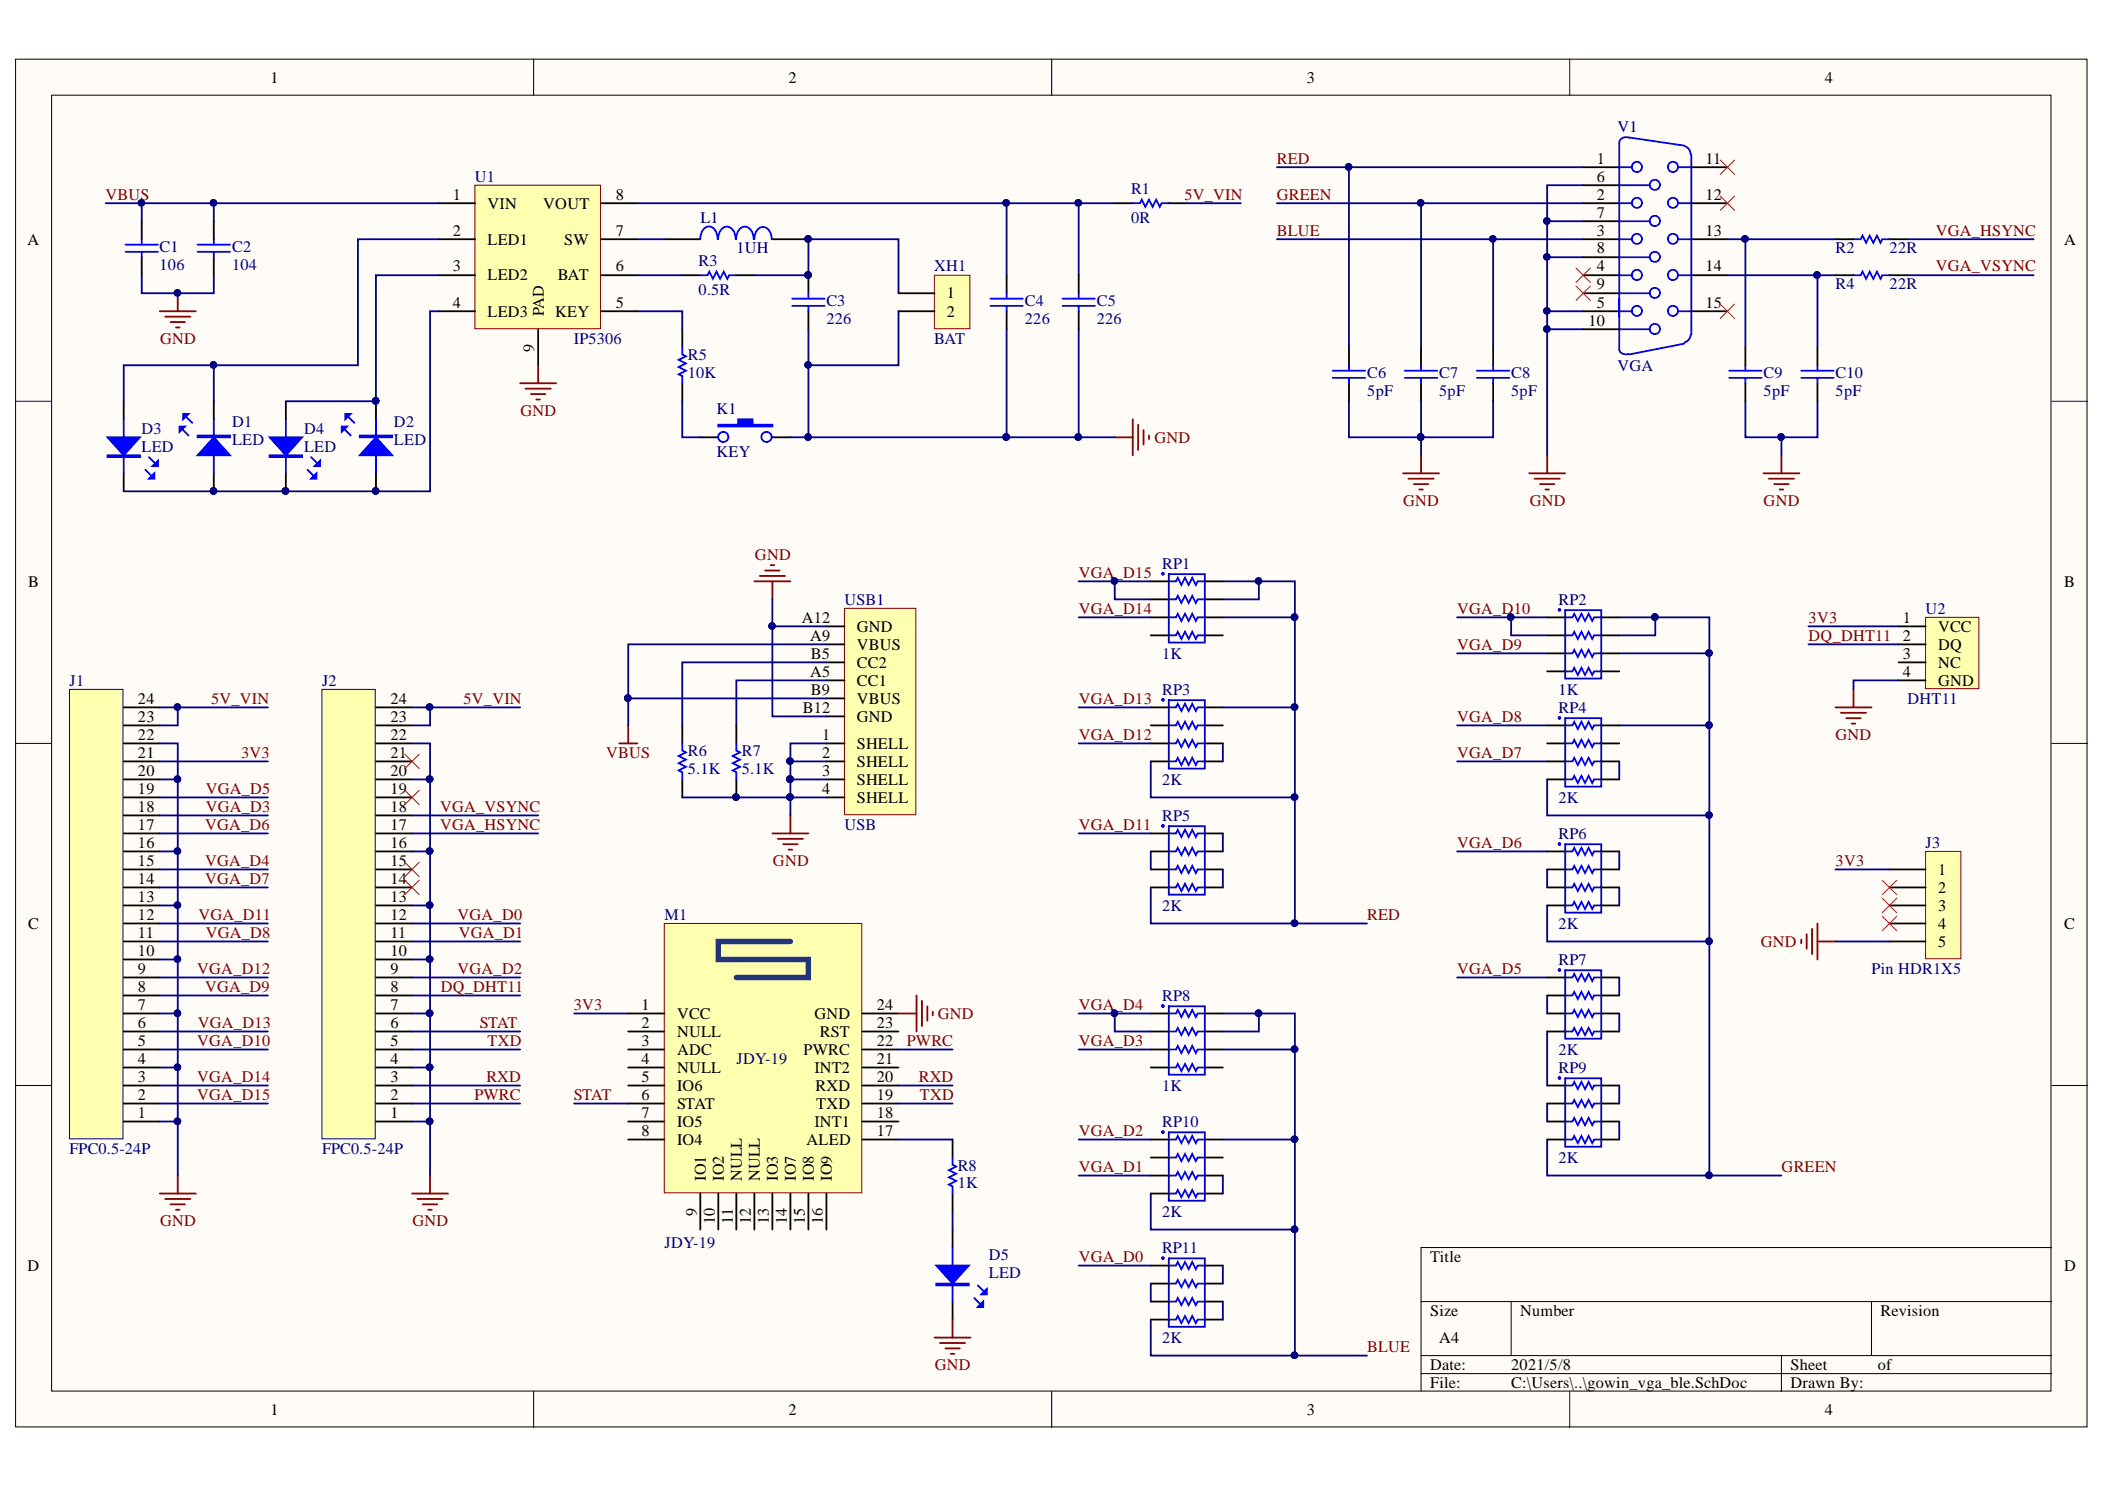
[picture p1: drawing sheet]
# Altium project gowin_vga_ble.PrjPCB
1 sheet, 45 parts. Net scope: global (net labels, ports and power ports of the same name join across sheets).
Board file: gowin_vga_ble.PcbDoc

## Sheet gowin_vga_ble.SchDoc
size A4

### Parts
C1  106  [0603C]
C2  104  [0603C]
C3  226  [0603C]
C4  226  [0603C]
C5  226  [0603C]
C6  5pF  [0603C]
C7  5pF  [0603C]
C8  5pF  [0603C]
C9  5pF  [0603C]
C10  5pF  [0603C]
D1  LED  [LED-0603G]
D2  LED  [LED-0603G]
D3  LED  [LED-0603G]
D4  LED  [LED-0603G]
D5  LED  [LED-0603B]
J1  FPC0.5-24P  [FPC0.5-24P]
J2  FPC0.5-24P  [FPC0.5-24P]
J3  Pin HDR1X5  [Pin HDR1X5/2.54mm-S]
K1  KEY  [SMD-3X6X4.3]
L1  1UH  [0630L]
M1  JDY-19  [JDY-19]
R1  0R  [0603R]
R2  22R  [0603R]
R3  0.5R  [0603R]
R4  22R  [0603R]
R5  10K  [0603R]
R6  5.1K  [0603R]
R7  5.1K  [0603R]
R8  1K  [0603R]
RP1  1K  [贴片排阻]
RP2  1K  [贴片排阻]
RP3  2K  [贴片排阻]
RP4  2K  [贴片排阻]
RP5  2K  [贴片排阻]
RP6  2K  [贴片排阻]
RP7  2K  [贴片排阻]
RP8  1K  [贴片排阻]
RP9  2K  [贴片排阻]
RP10  2K  [贴片排阻]
RP11  2K  [贴片排阻]
U1  IP5306  [SOP8-PAD]
U2  DHT11  [DHT11]
USB1  USB  [USB-C-6PIN]
V1  VGA  [VGA15/F/90]
XH1  BAT  [XH2/2.54mm/90]

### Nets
GND: C1.1 C2.1 C3.1 C4.1 C5.1 C6.1 C7.1 C8.1 C9.1 C10.1 D5.K J1.1 J1.4 J1.7 J1.10 J1.13 J1.16 J1.20 J1.22 J2.1 J2.4 J2.7 J2.10 J2.13 J2.16 J2.20 J2.22 J3.5 K1.3 M1.24(GND) R6.2 R7.2 U1.9(PAD) U2.4(GND) USB1.1(SHELL) USB1.2(SHELL) USB1.3(SHELL) USB1.4(SHELL) USB1.A12(GND) USB1.B12(GND) V1.5 V1.6 V1.7 V1.8 V1.10 XH1.2
VBUS: C1.2 C2.2 U1.1(VIN) USB1.A9(VBUS) USB1.B9(VBUS)
3V3: J1.21 J3.1 M1.1(VCC) U2.1(VCC)
5V_VIN: J1.23 J1.24 J2.23 J2.24 R1.2
BLUE: C8.2 RP8.6 RP8.7 RP8.8 RP10.4 RP10.8 RP11.4 V1.3
DQ_DHT11: J2.8 U2.2(DQ)
GREEN: C7.2 RP2.6 RP2.7 RP2.8 RP4.4 RP4.8 RP6.4 RP9.4 V1.2
PWRC: J2.2 M1.22(PWRC)
RED: C6.2 RP1.6 RP1.7 RP1.8 RP3.4 RP3.8 RP5.4 V1.1
RXD: J2.3 M1.20(RXD)
STAT: J2.6 M1.6(STAT)
TXD: J2.5 M1.19(TXD)
VGA_D0: J2.12 RP11.1
VGA_D1: J2.11 RP10.3
VGA_D2: J2.9 RP10.1
VGA_D3: J1.18 RP8.3
VGA_D4: J1.15 RP8.1 RP8.2
VGA_D5: J1.19 RP7.1
VGA_D6: J1.17 RP6.1
VGA_D7: J1.14 RP4.3
VGA_D8: J1.11 RP4.1
VGA_D9: J1.8 RP2.3
VGA_D10: J1.5 RP2.1 RP2.2
VGA_D11: J1.12 RP5.1
VGA_D12: J1.9 RP3.3
VGA_D13: J1.6 RP3.1
VGA_D14: J1.3 RP1.3
VGA_D15: J1.2 RP1.1 RP1.2
VGA_HSYNC: J2.17 R2.2
VGA_VSYNC: J2.18 R4.2
NetC3_2: C3.2 L1.2 R3.2 XH1.1
NetC4_2: C4.2 C5.2 R1.1 U1.8(VOUT)
NetC9_2: C9.2 R2.1 V1.13
NetC10_2: C10.2 R4.1 V1.14
NetD1_A: D1.A D2.A D3.K D4.K U1.4(LED3)
NetD1_K: D1.K D3.A U1.2(LED1)
NetD2_K: D2.K D4.A U1.3(LED2)
NetD5_A: D5.A R8.2
NetK1_1: K1.1 R5.1
NetL1_1: L1.1 U1.7(SW)
NetM1_17: M1.17(ALED) R8.1
NetR3_1: R3.1 U1.6(BAT)
NetR5_2: R5.2 U1.5(KEY)
NetR6_1: R6.1 USB1.B5(CC2)
NetR7_1: R7.1 USB1.A5(CC1)
NetRP3_5: RP3.5 RP3.6
NetRP4_5: RP4.5 RP4.6
NetRP5_2: RP5.2 RP5.3
NetRP5_5: RP5.5 RP5.6
NetRP5_7: RP5.7 RP5.8
NetRP6_2: RP6.2 RP6.3
NetRP6_5: RP6.5 RP6.6
NetRP6_7: RP6.7 RP6.8
NetRP7_2: RP7.2 RP7.3
NetRP7_4: RP7.4 RP9.1
NetRP7_5: RP7.5 RP7.6
NetRP7_7: RP7.7 RP7.8
NetRP9_2: RP9.2 RP9.3
NetRP9_5: RP9.5 RP9.6
NetRP9_7: RP9.7 RP9.8
NetRP10_5: RP10.5 RP10.6
NetRP11_2: RP11.2 RP11.3
NetRP11_5: RP11.5 RP11.6
NetRP11_7: RP11.7 RP11.8

Not connected (* = marked no-connect by the designer): J2 14* 15* 19* 21*; J3 2* 3* 4*; M1 2(NULL) 3(ADC) 4(NULL) 5(IO6) 7(IO5) 8(IO4) 9(IO1) 10(IO2) 11(NULL) 12(NULL) 13(IO3) 14(IO7) 15(IO8) 16(IO9) 18(INT1) 21(INT2) 23(RST); RP1 4(1) 5(2); RP2 4(1) 5(2); RP3 2(1) 7(2); RP4 2(1) 7(2); RP8 4(1) 5(2); RP10 2(1) 7(2); U2 3(NC); V1 4* 9* 11* 12* 15*
